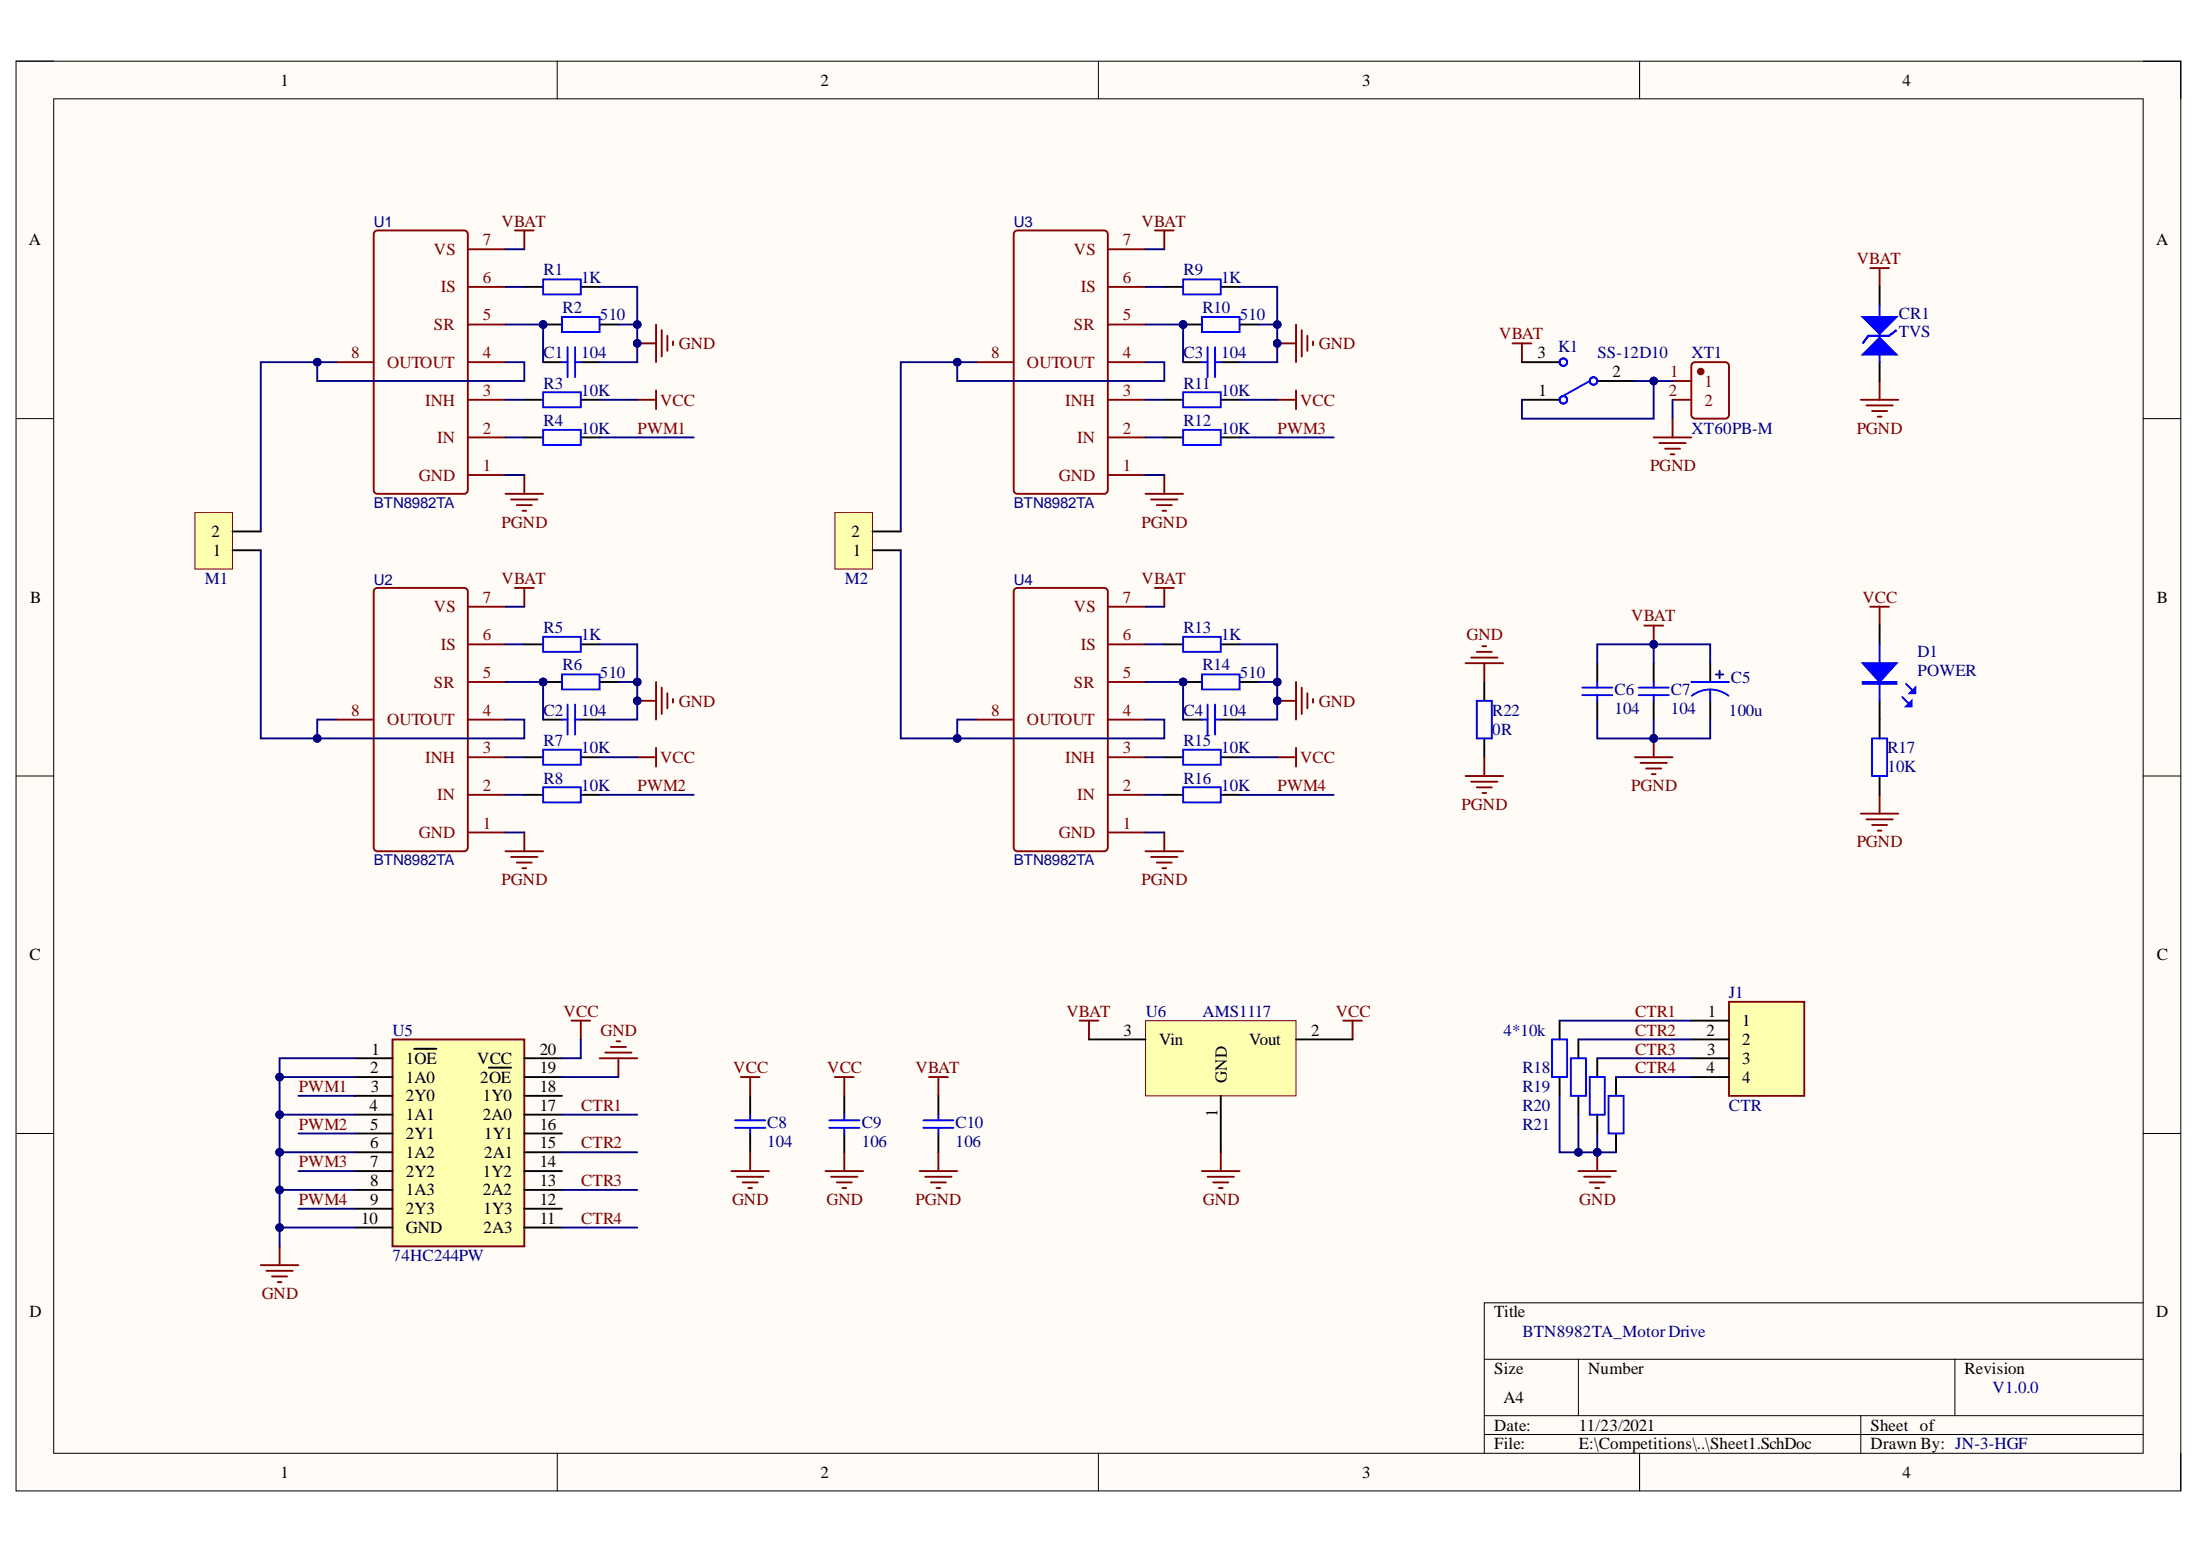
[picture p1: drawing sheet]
# Altium project HGF_BTN8982TA.PrjPcb
1 sheet, 45 parts. Net scope: global (net labels, ports and power ports of the same name join across sheets).
Board file: PCB1.PcbDoc

## Sheet Sheet1.SchDoc
size A4; SheetNumber: 1; SheetTotal: 1

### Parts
C1  value 104  [CAP0603]  (hidden comment: Cap)
C2  value 104  [CAP0603]  (hidden comment: Cap)
C3  value 104  [CAP0603]  (hidden comment: Cap)
C4  value 104  [CAP0603]  (hidden comment: Cap)
C5  100u  [SMD-EC6.3X6.3X10]
C6  value 104  [CAP0603]  (hidden comment: Cap)
C7  value 104  [CAP0603]  (hidden comment: Cap)
C8  value 104  [CAP0603]  (hidden comment: Cap)
C9  value 106  [CAP0603]  (hidden comment: Cap)
C10  value 106  [CAP0603]  (hidden comment: Cap)
CR1  TVS  [SMA/DO-214AC]
D1  POWER  [LED-0603G]
J1  CTR  [XH2.54-LI-4P]
K1  SS-12D10  [SS-12D10]
M1  HDR-1X2  [KF301-5.0-2P]  (value not drawn)
M2  HDR-1X2  [KF301-5.0-2P]  (value not drawn)
R1  value 1K  [R0603]  (hidden comment: Res2)
R2  value 510  [R0603]  (hidden comment: Res2)
R3  value 10K  [R0603]  (hidden comment: Res2)
R4  value 10K  [R0603]  (hidden comment: Res2)
R5  value 1K  [R0603]  (hidden comment: Res2)
R6  value 510  [R0603]  (hidden comment: Res2)
R7  value 10K  [R0603]  (hidden comment: Res2)
R8  value 10K  [R0603]  (hidden comment: Res2)
R9  value 1K  [R0603]  (hidden comment: Res2)
R10  value 510  [R0603]  (hidden comment: Res2)
R11  value 10K  [R0603]  (hidden comment: Res2)
R12  value 10K  [R0603]  (hidden comment: Res2)
R13  value 1K  [R0603]  (hidden comment: Res2)
R14  value 510  [R0603]  (hidden comment: Res2)
R15  value 10K  [R0603]  (hidden comment: Res2)
R16  value 10K  [R0603]  (hidden comment: Res2)
R17  value 10K  [R0603]  (hidden comment: Res2)
R18  Res2  [R0603]  (value not drawn)
R19  Res2  [R0603]  (value not drawn)
R20  Res2  [R0603]  (value not drawn)
R21  Res2  [R0603]  (value not drawn)
R22  value 0R  [R0603]  (hidden comment: Res2)
U1  BTN8982TA  [TO-263-7_L10.2-W10.4-P1.27-LS14.4-BR]
U2  BTN8982TA  [TO-263-7_L10.2-W10.4-P1.27-LS14.4-BR]
U3  BTN8982TA  [TO-263-7_L10.2-W10.4-P1.27-LS14.4-BR]
U4  BTN8982TA  [TO-263-7_L10.2-W10.4-P1.27-LS14.4-BR]
U5  74HC244PW  [SOP65P640X110-20N]
U6  AMS1117  [SOT223_N]
XT1  XT60PB-M  [XT30UPB-M]

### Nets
GND: C1.2 C2.2 C3.2 C4.2 C8.1 C9.1 R1.2 R2.2 R5.2 R6.2 R9.2 R10.2 R13.2 R14.2 R18.1 R19.1 R20.1 R21.1 R22.2 U5.1(1~{OE}) U5.2(1A0) U5.4(1A1) U5.6(1A2) U5.8(1A3) U5.10(GND) U5.19(2~{OE}) U6.1(GND)
PGND: C5.2 C6.1 C7.1 C10.1 CR1.A R17.1 R22.1 U1.1(GND) U2.1(GND) U3.1(GND) U4.1(GND) XT1.2
VBAT: C5.1 C6.2 C7.2 C10.2 CR1.K K1.3 U1.7(VS) U2.7(VS) U3.7(VS) U4.7(VS) U6.3(Vin)
VCC: C8.2 C9.2 D1.A R3.2 R7.2 R11.2 R15.2 U5.20(VCC) U6.2(Vout)
CTR1: J1.1 R18.2 U5.17(2A0)
CTR2: J1.2 R19.2 U5.15(2A1)
CTR3: J1.3 R20.2 U5.13(2A2)
CTR4: J1.4 R21.2 U5.11(2A3)
PWM1: R4.2 U5.3(2Y0)
PWM2: R8.2 U5.5(2Y1)
PWM3: R12.2 U5.7(2Y2)
PWM4: R16.2 U5.9(2Y3)
NetC1_1: C1.1 R2.1 U1.5(SR)
NetC2_1: C2.1 R6.1 U2.5(SR)
NetC3_1: C3.1 R10.1 U3.5(SR)
NetC4_1: C4.1 R14.1 U4.5(SR)
NetD1_K: D1.K R17.2
NetK1_1: K1.1 K1.2 XT1.1
NetM1_1: M1.1 U2.4(OUT) U2.8(OUT)
NetM1_2: M1.2 U1.4(OUT) U1.8(OUT)
NetM2_1: M2.1 U4.4(OUT) U4.8(OUT)
NetM2_2: M2.2 U3.4(OUT) U3.8(OUT)
NetR1_1: R1.1 U1.6(IS)
NetR3_1: R3.1 U1.3(INH)
NetR4_1: R4.1 U1.2(IN)
NetR5_1: R5.1 U2.6(IS)
NetR7_1: R7.1 U2.3(INH)
NetR8_1: R8.1 U2.2(IN)
NetR9_1: R9.1 U3.6(IS)
NetR11_1: R11.1 U3.3(INH)
NetR12_1: R12.1 U3.2(IN)
NetR13_1: R13.1 U4.6(IS)
NetR15_1: R15.1 U4.3(INH)
NetR16_1: R16.1 U4.2(IN)

Not connected (* = marked no-connect by the designer): U5 12(1Y3) 14(1Y2) 16(1Y1) 18(1Y0)

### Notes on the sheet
- (near R18) 4*10k
- BTN8982TA_Motor Drive
- V1.0.0
- JN-3-HGF
